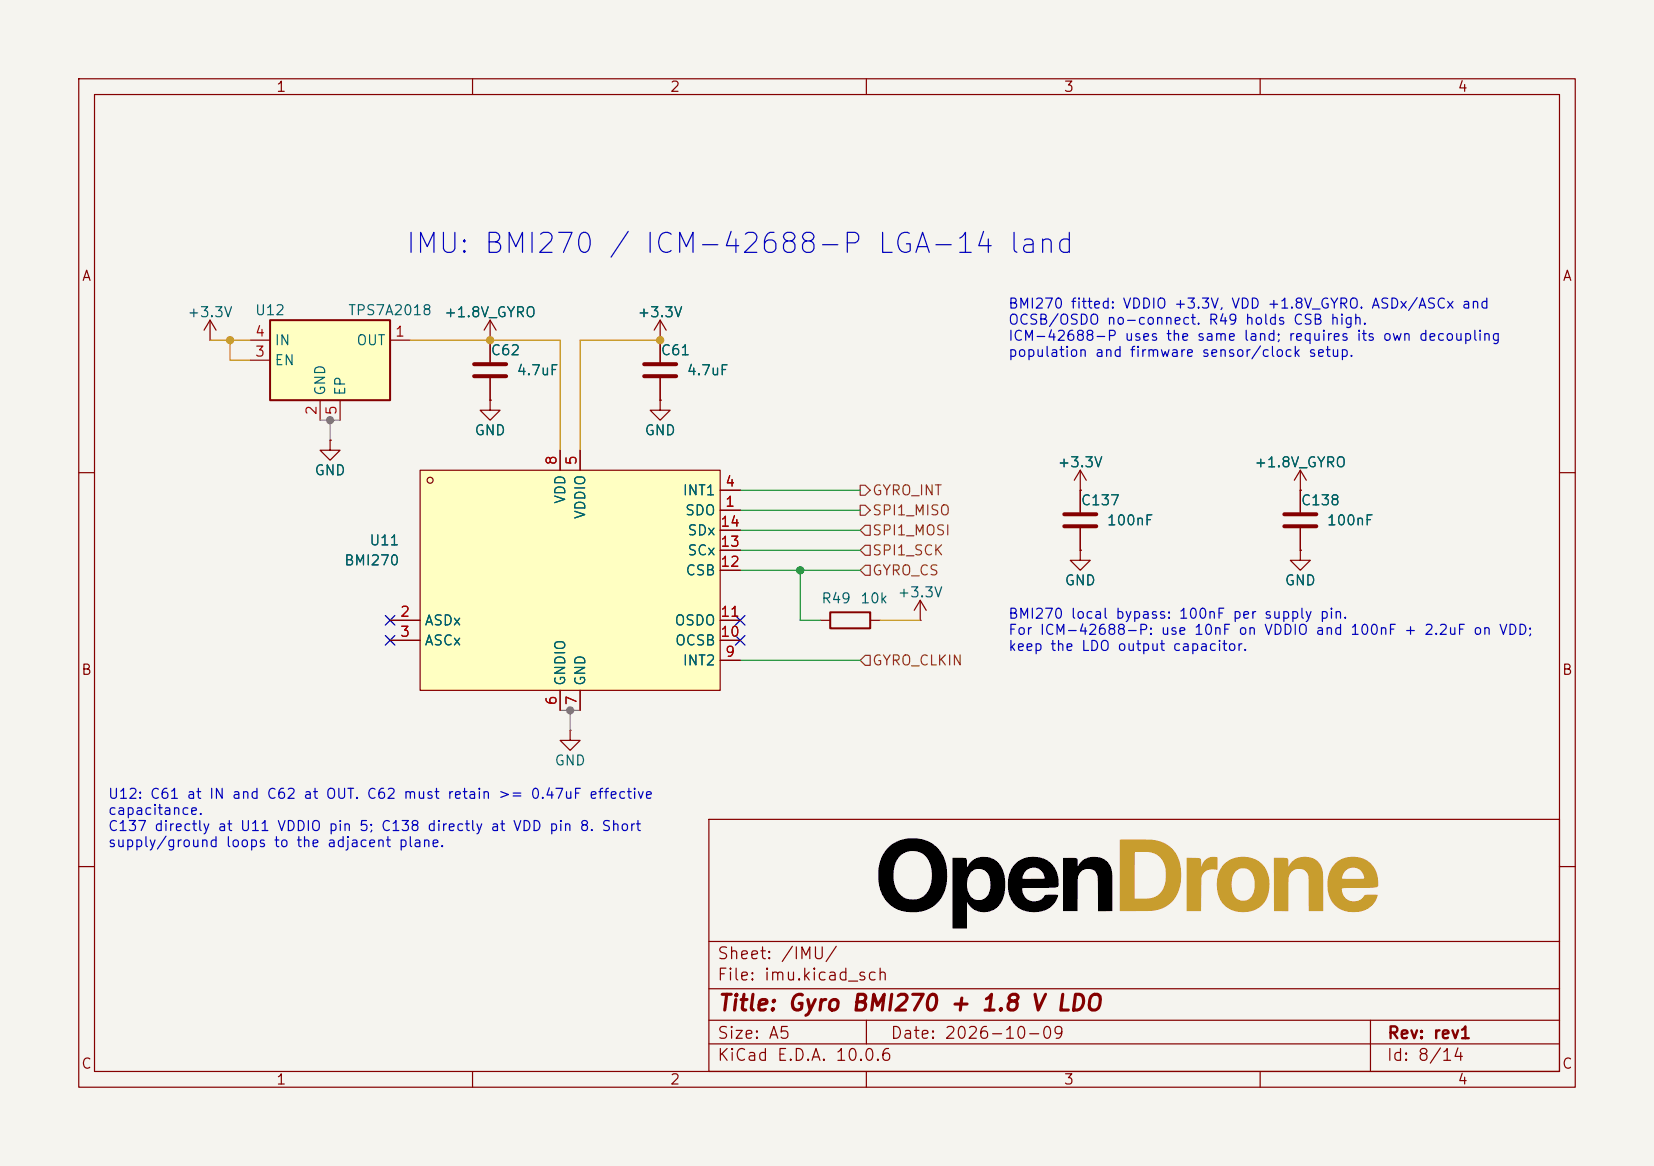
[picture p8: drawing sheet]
<svg xmlns="http://www.w3.org/2000/svg" width="210mm" height="148mm" viewBox="0 0 210 148" stroke-linecap="round" stroke-linejoin="round" font-family="sans-serif">
<path d="M0 0h210v148h-210z" fill="#f5f4ef" stroke="#f5f4ef" stroke-width=".13"/>
<g fill="none" stroke="#840000" stroke-width=".15">
<path d="M10 10h190v128h-190zM12 12h186v124h-186zM60 10v2M110 10v2M160 10v2M10 60h2M198 60h2M10 110h2M90 104h108v32h-108zM90 119.5h108M198 110h2M60 136v2"/>
<path d="M90 132.5h108M90 129.5h108M90 125.5h108M110 136v2M110 129.5v3M160 136v2M174 129.5v6.5"/>
</g>
<g fill="#c89d2e">
<path d="M142.2 106.6h3.3a4.5 4.5 0 0 1 3 .8 4.6 4.6 0 0 1 1.4 4.3 4 4 0 0 1-4.6 3.9h-3.1v-4.5h1.9v3h1.1a2.48 2.48 0 0 0 2.8-2.8 2.73 2.73 0 0 0-1.3-2.9l-.9-.2-1.7-.1v3h-1.9z"/>
<path d="M169.5 109.6a3.2 3.2 0 0 1 3.8-.5 3.2 3.2 0 0 1 1.6 3.4l-.1 .1a10.9 10.9 0 0 1-2.9 .1h-1.3l-.2 .2a1.57 1.57 0 0 0 1.2 1.5 1.57 1.57 0 0 0 1.7-.8h1.6a2.84 2.84 0 0 1-3.2 2.2 3.2 3.2 0 0 1-3.1-3.7v-.6h4.6l-.1-.6-.4-.5a1.43 1.43 0 0 0-2.3 1.1h-1.8a3.4 3.4 0 0 1 .9-1.9z"/>
<path d="M161.7 108.9h1.6a.36 .36 0 0 1 .3 .5v.6a2.32 2.32 0 0 1 2.6-1.2 2.32 2.32 0 0 1 1.8 2.2v4.6h-1.8l-.1-4.5a1.29 1.29 0 0 0-1.3-.8 1.29 1.29 0 0 0-1.2 1.1v4.3l-1.8-.1z"/>
<path d="M155.5 109.6a3.5 3.5 0 0 1 5.2 .6 3.9 3.9 0 0 1-.7 4.9 3.6 3.6 0 0 1-4.9-.6 4 4 0 0 1-.6-2.2h1.9a1.77 1.77 0 0 0 1.2 2 1.47 1.47 0 0 0 1.7-1.6 2.56 2.56 0 0 0-.6-2.2 1.41 1.41 0 0 0-1.5-.1 1.41 1.41 0 0 0-.8 1.3v.6h-1.9a3.6 3.6 0 0 1 1-2.7z"/>
<path d="M150.7 108.9h1.5a.35 .35 0 0 1 .3 .5v.6a1.47 1.47 0 0 1 2.1-1.1v1.4v.1h-.2a1.4 1.4 0 0 0-1.9 1.1v4.1h-1.8z"/>
</g>
<path d="M112.8 107.6a4.6 4.6 0 0 1 6.6 .4 5.5 5.5 0 0 1-.6 6.8 4.7 4.7 0 0 1-6.2-.4 4.9 4.9 0 0 1-1.1-3.2h1.9a2.67 2.67 0 0 0 2.1 3 2.3 2.3 0 0 0 2.7-2.1 3.5 3.5 0 0 0-1-3.7 2.4 2.4 0 0 0-3.7 2.1l-.1 .7h-1.9a4.9 4.9 0 0 1 1.3-3.6zM120.9 108.9h1.5a.33 .33 0 0 1 .4 .5v.7l.1-.1a2.47 2.47 0 0 1 2.6-1.2 2.47 2.47 0 0 1 2 2 4.4 4.4 0 0 1-.9 4.4 2.43 2.43 0 0 1-3.8-.7v3.4h-1.9v-5.6h1.9a1.67 1.67 0 0 0 1.7 2 1.77 1.77 0 0 0 1.3-2.2l-.1-.7-.3-.5-.4-.4-.4-.2a1.47 1.47 0 0 0-1.8 1.5v.5h-1.9zM128.9 109.6a3.2 3.2 0 0 1 3.8-.5 3.2 3.2 0 0 1 1.6 3.4l-.1 .1a15.3 15.3 0 0 1-3.6 .1l-.8 .1a1.58 1.58 0 0 0 1.2 1.6 1.58 1.58 0 0 0 1.8-.8h1.4a.12 .12 0 0 1 .1 0 .12 .12 0 0 1 0 .2 3.2 3.2 0 0 1-4 1.9 3.2 3.2 0 0 1-2.3-3.7v-.6h1.8l.1 .1 .4 .1 2.1-.1 .2-.1a1.43 1.43 0 0 0-1.4-1.3 1.43 1.43 0 0 0-1.4 1.3h-1.8l.4-1zM135 108.9h1.6a.31 .31 0 0 1 .2 .4l.1 .7a2.32 2.32 0 0 1 2.4-1.2 2.32 2.32 0 0 1 1.9 1.8v5l-1.8 .1v-3.8a1.31 1.31 0 0 0-.8-1.6h-.7l-.6 .3a1.36 1.36 0 0 0-.5 .9v4.1h-1.8z" fill="#000"/>
<path d="M41.9 55.9v1.3h1.3l-1.3 1.2-1.3-1.2h1.3M41.9 55.9h.1M62.2 50.8v1.3h1.3l-1.3 1.2-1.2-1.2h1.2M62.2 50.8h.1M62.2 43.2v2.8M62.2 48v2.8M165.1 59.7l-.8 1.3M165.1 59.7l.8 1.3M165.1 59.7v2.5M165.1 69.9v1.2h1.3l-1.3 1.3-1.3-1.3h1.3M165.1 69.9h.1M165.1 62.2h.1" fill="none" stroke="#840000" stroke-width=".15"/>
<path d="M60.2 46.2h4.1M60.2 47.8h4.1" fill="none" stroke="#840000" stroke-width=".51"/>
<path d="M53.3 59.7h38.1v27.9h-38.1z" fill="#ffffc2"/>
<g fill="none" stroke="#840000" stroke-width=".15">
<path d="M26.7 43.2h.1M26.7 40.6l-.8 1.3M26.7 40.6l.7 1.3M26.7 40.6v2.6M53.3 59.7h38.1v27.9h-38.1zM71.1 57.2v2.5M73.7 57.2v2.5M49.5 78.7h3.8M91.4 64.8h2.6M91.4 78.7h2.6M91.4 62.2h2.6M91.4 72.4h2.6"/>
<path d="M91.4 69.9h2.6M91.4 67.3h2.6M49.5 81.3h3.8M71.1 87.6v2.6M72.4 92.7v1.3h1.3l-1.3 1.3-1.3-1.3h1.3M72.4 92.7h.1M73.7 87.6v2.6M91.4 81.3h2.6M91.4 83.8h2.6"/>
<circle cx="54.6" cy="61" r=".38"/>
</g>
<path d="M34.3 40.6h15.2v10.2h-15.2z" fill="#ffffc2"/>
<path d="M34.3 40.6h15.2v10.2h-15.2zM105.4 77.7h5.1v2.1h-5.1z" fill="none" stroke="#840000" stroke-width=".25"/>
<g fill="none" stroke="#840000" stroke-width=".15">
<path d="M31.7 43.2h2.6M31.7 45.7h2.6M40.6 50.8v2.5M41.9 55.9h.1M43.2 50.8v2.5M49.5 43.2h2.6M62.2 43.2h.1M62.2 50.8h.1M62.2 40.6l-.7 1.3M62.2 40.6l.8 1.3M62.2 40.6v5.4M62.2 48v2.8"/>
<path d="M71.1 57.2v2.5M73.7 57.2v2.5M83.8 43.2h.1M83.8 50.8v1.3h1.3l-1.3 1.2-1.3-1.2h1.3M83.8 50.8h.1M83.8 40.6v5.4M83.8 48v2.8M83.8 40.6l-.7 1.3M83.8 40.6l.8 1.3M137.2 59.7l-.8 1.3M137.2 59.7l.7 1.3M137.2 59.7v5.3"/>
<path d="M49.5 78.7h3.8M91.4 78.7h2.6M91.4 64.8h2.6M91.4 62.2h2.6M91.4 72.4h2.6M91.4 69.9h2.6M91.4 67.3h2.6M104.1 78.7h1.3M110.5 78.7h1.3M116.8 78.7h.1M116.8 76.2l-.7 1.3M116.8 76.2l.8 1.3"/>
<path d="M116.8 76.2v2.5M137.2 62.2h.1M137.2 69.9v1.2h1.2l-1.2 1.3-1.3-1.3h1.3M137.2 69.9h.1M137.2 67.1v2.8M165.1 69.9h.1M165.1 62.2h.1M165.1 62.2v2.8M165.1 67.1v2.8M49.5 81.3h3.8M71.1 87.6v2.6M73.7 87.6v2.6"/>
<path d="M91.4 81.3h2.6M91.4 83.8h2.6"/>
</g>
<path d="M81.8 46.2h4.1M81.8 47.8h4.1M135.1 65.3h4.1M135.1 66.8h4.1M163.1 65.3h4M163.1 66.8h4" fill="none" stroke="#840000" stroke-width=".51"/>
<path d="M109.2 64.1h.7l.6 .7-.6 .6h-.7zM109.2 61.6h.7l.6 .6-.6 .7h-.7zM109.9 71.8h.6v1.2h-.6l-.7-.6zM109.9 69.2h.6v1.3h-.6l-.7-.6zM109.9 66.7h.6v1.2h-.6l-.7-.6zM109.9 83.2h.6v1.3h-.6l-.7-.7z" fill="none" stroke="#725600" stroke-width=".15"/>
<path d="M26.7 43.2h5M29.2 43.2v2.5h2.5M52.1 43.2h19v14M83.8 43.2h-10.1v14M111.8 78.7h5" fill="none" stroke="#ff8c00" stroke-width=".15"/>
<path d="M94 72.4h15.2M94 69.9h15.2M94 64.8h15.2M94 67.3h15.2M94 62.2h15.2M101.6 72.4v6.3h2.5M94 83.8h15.2" fill="none" stroke="#009600" stroke-width=".15"/>
<path d="M40.6 53.3h2.6M41.9 53.3v2.6M71.1 90.2h2.6M72.4 90.2v2.5" fill="none" stroke="#828282" stroke-width=".15"/>
<path d="M48.9 78.1l1.2 1.2M50.1 78.1l-1.2 1.2M93.4 78.1l1.2 1.2M94.6 78.1l-1.2 1.2M48.9 80.7l1.2 1.2M50.1 80.7l-1.2 1.2M93.4 80.7l1.2 1.2M94.6 80.7l-1.2 1.2" fill="none" stroke="#000084" stroke-width=".15"/>
<circle cx="101.6" cy="72.4" r=".46" fill="#009600" stroke="#009600" stroke-width=".13"/>
<g fill="#828282" stroke="#828282" stroke-width=".13">
<circle cx="72.4" cy="90.2" r=".46"/>
<circle cx="41.9" cy="53.3" r=".46"/>
</g>
<g fill="#ff8c00" stroke="#ff8c00" stroke-width=".13">
<circle cx="62.2" cy="43.2" r=".46"/>
<circle cx="83.8" cy="43.2" r=".46"/>
<circle cx="29.2" cy="43.2" r=".46"/>
</g>
<text font-size="2.5" fill="#0000c2" x="51.3" y="32.8">IMU: BMI270 / ICM-42688-P LGA-14 land</text>
<text font-size="2" fill="#840000" x="91" y="128.8">Title: Gyro BMI270 + 1.8 V LDO</text>
<g font-size="1.5" fill="#840000">
<text x="91" y="124.8">File: imu.kicad_sch</text>
<text x="91" y="122.1">Sheet: /IMU/</text>
<text x="91" y="135">KiCad E.D.A. 10.0.6</text>
<text x="91" y="132.2">Size: A5</text>
<text x="113" y="132.2">Date: 2026-10-09</text>
<text x="176" y="135">Id: 8/14</text>
<text x="176.1" y="132.2">Rev: rev1</text>
</g>
<g font-size="1.3" fill="#840000">
<text x="35" y="12">1</text>
<text x="85" y="12">2</text>
<text x="135" y="12">3</text>
<text x="185" y="12">4</text>
<text x="10.3" y="36">A</text>
<text x="198.3" y="36">A</text>
<text x="10.2" y="86">B</text>
<text x="198.2" y="86">B</text>
<text x="10.2" y="136">C</text>
<text x="35" y="138">1</text>
<text x="85" y="138">2</text>
<text x="135" y="138">3</text>
<text x="185" y="138">4</text>
<text x="198.2" y="136">C</text>
</g>
<g font-size="1.3" fill="#006464">
<text x="23.7" y="40.6">+3.3V</text>
<text x="32.3" y="40.3">U12</text>
<text x="44.1" y="40.3">TPS7A2018</text>
<text x="56.3" y="40.6">+1.8V_GYRO</text>
<text x="80.9" y="40.6">+3.3V</text>
<text x="34.8" y="46.7">EN</text>
<text x="34.8" y="44.1">IN</text>
<text x="45.2" y="44.1">OUT</text>
<text x="62.2" y="45.4">C62</text>
<text x="65.5" y="48">4.7uF</text>
<text x="83.8" y="45.4">C61</text>
<text x="87.1" y="48">4.7uF</text>
<text x="41.6" y="50.3" transform="rotate(-90 41.6 50.3)">GND</text>
<text x="44.1" y="50.3" transform="rotate(-90 44.1 50.3)">EP</text>
<text x="60.2" y="55.6">GND</text>
<text x="81.8" y="55.6">GND</text>
<text x="134.2" y="59.6">+3.3V</text>
<text x="159.2" y="59.6">+1.8V_GYRO</text>
<text x="39.8" y="60.7">GND</text>
<text x="72.1" y="64.1" transform="rotate(-90 72.1 64.1)">VDD</text>
<text x="74.6" y="66" transform="rotate(-90 74.6 66)">VDDIO</text>
<text x="86.6" y="63.2">INT1</text>
<text x="86.9" y="65.7">SDO</text>
<text x="137.1" y="64.5">C137</text>
<text x="165.1" y="64.5">C138</text>
<text x="46.8" y="69.5">U11</text>
<text x="87.2" y="70.8">SCx</text>
<text x="87.2" y="68.3">SDx</text>
<text x="140.4" y="67">100nF</text>
<text x="168.4" y="67">100nF</text>
<text x="43.6" y="72.1">BMI270</text>
<text x="87" y="73.4">CSB</text>
<text x="104.2" y="76.9">R49</text>
<text x="109.1" y="76.9">10k</text>
<text x="113.9" y="76.1">+3.3V</text>
<text x="135.1" y="74.6">GND</text>
<text x="163" y="74.6">GND</text>
<text x="53.8" y="79.7">ASDx</text>
<text x="53.8" y="82.2">ASCx</text>
<text x="85.6" y="79.7">OSDO</text>
<text x="85.6" y="82.2">OCSB</text>
<text x="72.1" y="87.1" transform="rotate(-90 72.1 87.1)">GNDIO</text>
<text x="74.6" y="87.1" transform="rotate(-90 74.6 87.1)">GND</text>
<text x="86.6" y="84.8">INT2</text>
<text x="70.3" y="97.5">GND</text>
</g>
<g font-size="1.3" fill="#0000c2">
<text x="127.9" y="39.5">BMI270 fitted: VDDIO +3.3V, VDD +1.8V_GYRO. ASDx/ASCx and</text>
<text x="127.9" y="41.5">OCSB/OSDO no-connect. R49 holds CSB high.</text>
<text x="127.9" y="43.6">ICM-42688-P uses the same land; requires its own decoupling</text>
<text x="127.9" y="45.6">population and firmware sensor/clock setup.</text>
<text x="127.9" y="78.9">BMI270 local bypass: 100nF per supply pin.</text>
<text x="127.9" y="80.9">For ICM-42688-P: use 10nF on VDDIO and 100nF + 2.2uF on VDD;</text>
<text x="127.9" y="82.9">keep the LDO output capacitor.</text>
<text x="13.6" y="101.7">U12: C61 at IN and C62 at OUT. C62 must retain &gt;= 0.47uF effective</text>
<text x="13.6" y="103.8">capacitance.</text>
<text x="13.6" y="105.8">C137 directly at U11 VDDIO pin 5; C138 directly at VDD pin 8. Short</text>
<text x="13.6" y="107.9">supply/ground loops to the adjacent plane.</text>
</g>
<g font-size="1.3" fill="#a90000">
<text x="32.3" y="45.6">3</text>
<text x="32.3" y="43">4</text>
<text x="50.1" y="43">1</text>
<text x="40.5" y="52.8" transform="rotate(-90 40.5 52.8)">2</text>
<text x="43" y="52.8" transform="rotate(-90 43 52.8)">5</text>
<text x="71" y="59.2" transform="rotate(-90 71 59.2)">8</text>
<text x="73.5" y="59.2" transform="rotate(-90 73.5 59.2)">5</text>
<text x="92" y="64.6">1</text>
<text x="92" y="62.1">4</text>
<text x="91.4" y="69.7">13</text>
<text x="91.4" y="67.2">14</text>
<text x="91.4" y="72.3">12</text>
<text x="50.7" y="78.6">2</text>
<text x="50.7" y="81.1">3</text>
<text x="91.4" y="81.1">10</text>
<text x="91.4" y="78.6">11</text>
<text x="92" y="83.7">9</text>
<text x="71" y="89.6" transform="rotate(-90 71 89.6)">6</text>
<text x="73.5" y="89.6" transform="rotate(-90 73.5 89.6)">7</text>
</g>
<g font-size="1.3" fill="#725600">
<text x="110.7" y="65.7">SPI1_MISO</text>
<text x="110.7" y="63.2">GYRO_INT</text>
<text x="110.7" y="70.8">SPI1_SCK</text>
<text x="110.7" y="68.3">SPI1_MOSI</text>
<text x="110.7" y="73.4">GYRO_CS</text>
<text x="110.7" y="84.8">GYRO_CLKIN</text>
</g>
</svg>
